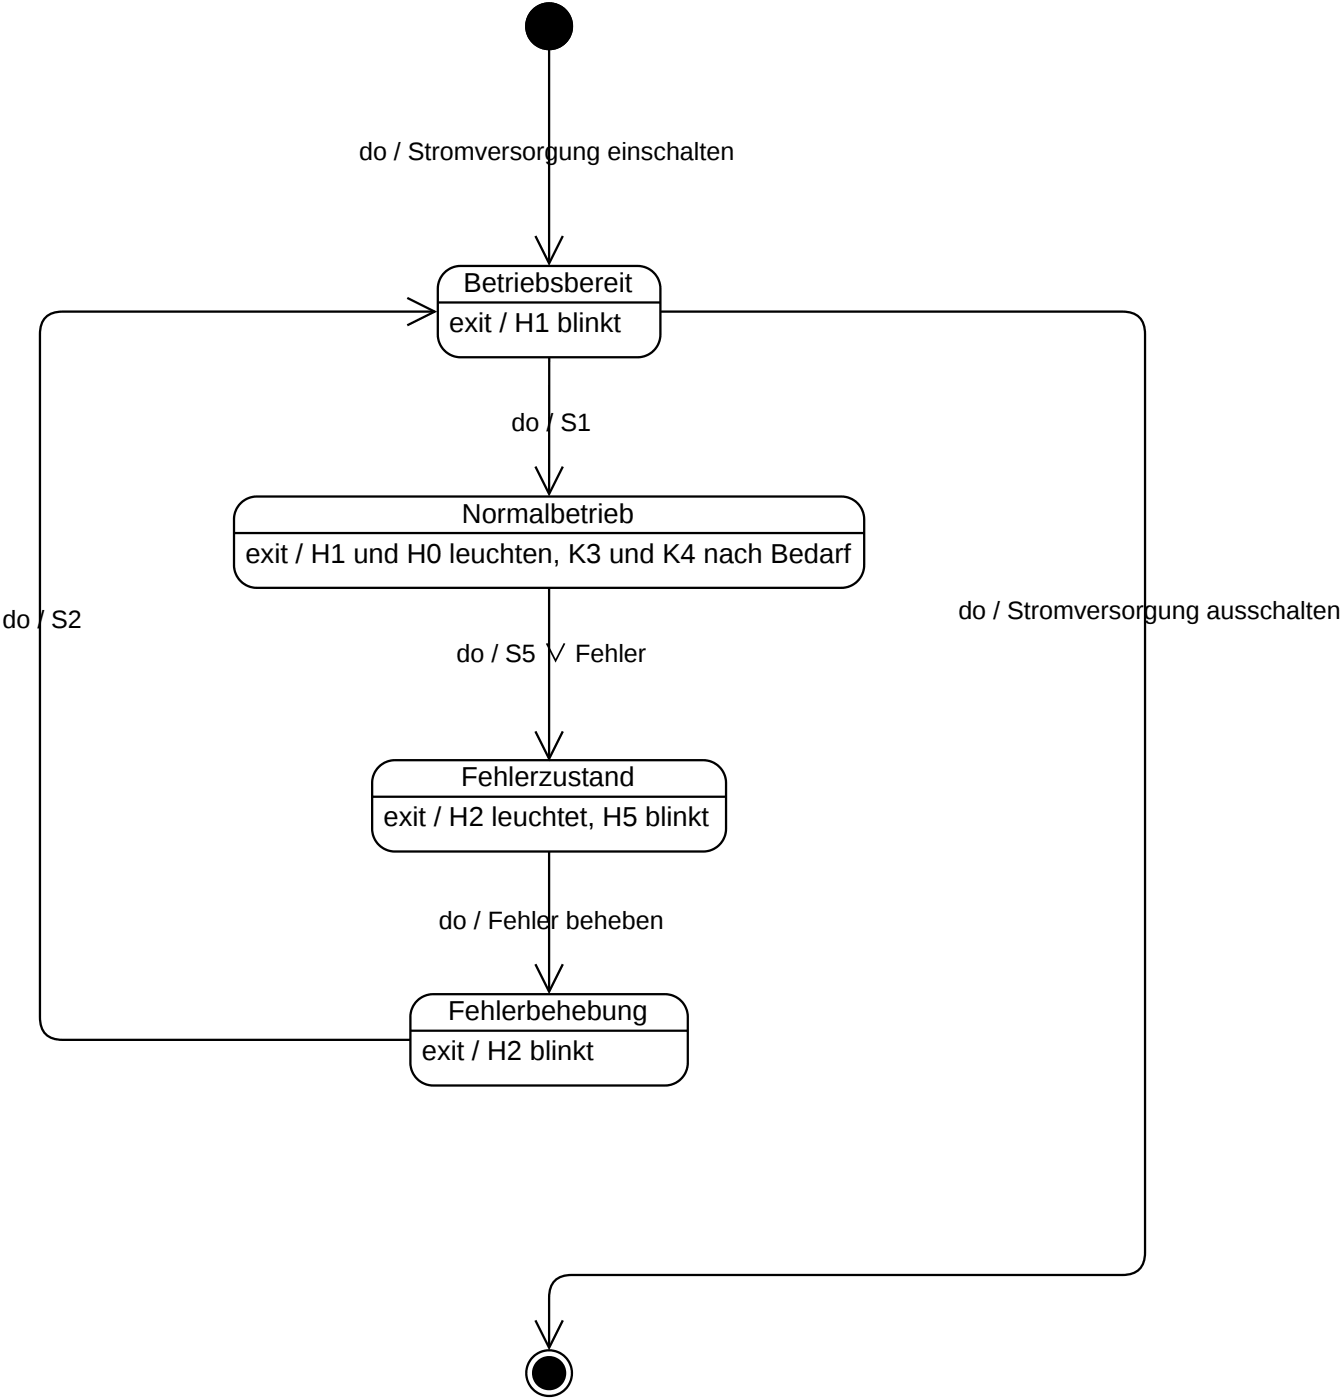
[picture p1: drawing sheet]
<svg xmlns="http://www.w3.org/2000/svg" width="149mm" height="156mm" viewBox="0 0 149 156" stroke-linecap="round" stroke-linejoin="round" font-family="sans-serif">
<g fill="#000">
<circle cx="61" cy="2.9" r="2.54"/>
<circle cx="61" cy="152.5" r="1.78"/>
</g>
<g fill="none" stroke="#000" stroke-width=".25">
<path d="M48.6 33.6h24.8M49.4 30.3l.6-.5 1-.2 19.8-.1a2.54 2.54 0 0 1 2.6 2.6v5.1a2.54 2.54 0 0 1-2.6 2.5h-19.6a2.54 2.54 0 0 1-2.6-2.5l.1-5.4 .2-.8z"/>
<circle cx="61" cy="2.9" r="2.54"/>
<circle cx="61" cy="152.5" r="2.54"/>
<circle cx="61" cy="152.5" r="1.78"/>
</g>
<path d="M39.8 15.2h41.9v3.3h-41.9z" fill="#fff"/>
<path d="M26 59.2h70M26.7 55.9l.9-.5 .9-.2h65a2.54 2.54 0 0 1 2.5 2.5v5.1a2.54 2.54 0 0 1-2.5 2.5h-65a2.54 2.54 0 0 1-2.5-2.5v-5.4l.3-.8z" fill="none" stroke="#000" stroke-width=".25"/>
<path d="M56.8 45.4h8.9v3.3h-8.9z" fill="#fff"/>
<path d="M41.3 88.5h39.3M42.1 85.2l.8-.6 1-.1h34.2a2.54 2.54 0 0 1 2.5 2.5v5.1a2.54 2.54 0 0 1-2.5 2.5h-34.2a2.54 2.54 0 0 1-2.6-2.5l.1-5.4 .2-.8z" fill="none" stroke="#000" stroke-width=".25"/>
<path d="M50.7 71h21.1v3.3h-21.1z" fill="#fff"/>
<path d="M45.6 114.5h30.8M46.3 111.2l.9-.6 .9-.2h25.8a2.54 2.54 0 0 1 2.5 2.6v5.1a2.54 2.54 0 0 1-2.5 2.5h-25.8a2.54 2.54 0 0 1-2.5-2.5v-5.4l.2-.8z" fill="none" stroke="#000" stroke-width=".25"/>
<g fill="#fff">
<path d="M48.7 100.7h25.1v3.3h-25.1z"/>
<path d="M.3 67.2h8.8v3.3h-8.8z"/>
<path d="M106.5 66.2h42.4v3.3h-42.4z"/>
</g>
<path d="M61 5.5v23.5M45.2 33.1l3.1 1.5-3.1 1.5M48 34.6h-41a2.25 2.25 0 0 0-2.6 2.6v75.8a2.25 2.25 0 0 0 2.6 2.5h38.6M59.5 26.2l1.5 3.1 1.5-3.1M61 39.7v14.9M73.4 34.6h51.3a2.25 2.25 0 0 1 2.5 2.6v101.9a2.25 2.25 0 0 1-2.5 2.5h-61.2a2.25 2.25 0 0 0-2.5 2.6v5.2M59.5 51.8l1.5 3.1 1.5-3.1M61 65.3v18.7M59.5 81.3l1.5 3 1.5-3M61 94.6v15.3M59.5 107.1l1.5 3.1 1.5-3.1M59.5 146.7l1.5 3 1.5-3" fill="none" stroke="#000" stroke-width=".25"/>
<g font-size="3">
<text x="51.5" y="32.5">Betriebsbereit</text>
<text x="49.9" y="36.9">exit / H1 blinkt</text>
<text x="51.3" y="58.1">Normalbetrieb</text>
<text x="27.3" y="62.5">exit / H1 und H0 leuchten, K3 und K4 nach Bedarf</text>
<text x="51.2" y="87.4">Fehlerzustand</text>
<text x="42.6" y="91.8">exit / H2 leuchtet, H5 blinkt</text>
<text x="49.8" y="113.4">Fehlerbehebung</text>
<text x="46.9" y="117.8">exit / H2 blinkt</text>
</g>
<g font-size="2.8">
<text x="39.9" y="17.8">do / Stromversorgung einschalten</text>
<text x="56.8" y="47.9">do / S1</text>
<text x=".3" y="69.7">do / S2</text>
<text x="106.5" y="68.7">do / Stromversorgung ausschalten</text>
<text x="50.7" y="73.5">do / S5 ∨ Fehler</text>
<text x="48.8" y="103.2">do / Fehler beheben</text>
</g>
</svg>
